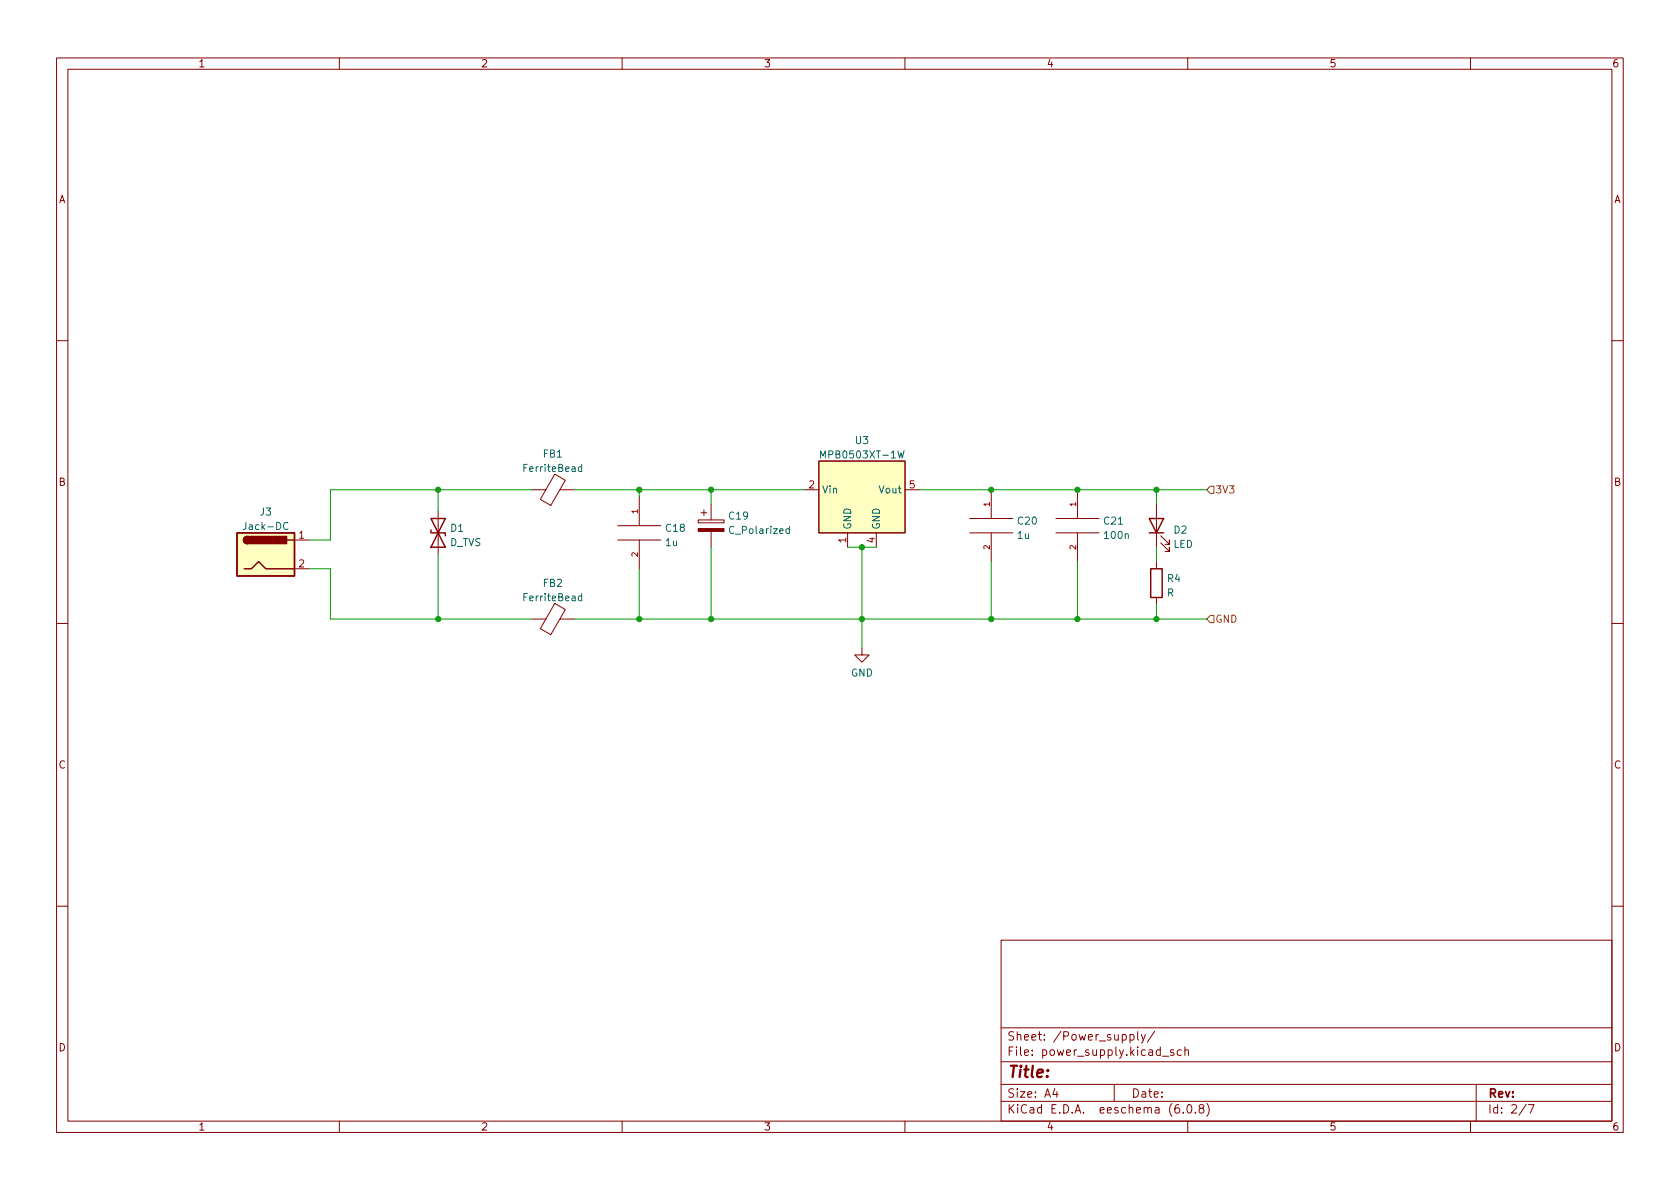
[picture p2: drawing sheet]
<svg xmlns="http://www.w3.org/2000/svg" width="297mm" height="210mm" viewBox="0 0 297 210" stroke-linecap="round" stroke-linejoin="round" font-family="sans-serif">
<g fill="none" stroke="#840000" stroke-width=".18">
<path d="M10 10.2h277v190.1h-277zM12 12.2h273v186.1h-273zM60 10.2v2M110 10.2v2M160 10.2v2M210 10.2v2M260 10.2v2M10 60.2h2M285 60.2h2M52.1 95.5h2.5M77.5 90.4v7.6M94 86.6h2.5"/>
<path d="M98.1 83.8l1.8 1.1-2.5 4.5-1.9-1.1zM99 86.6h2.6M109.2 95.5h7.6M109.2 93h7.6M113 87.9v5.1M113 95.5v5.1M123.4 91.9h4.6v.6h-4.6zM124 90.7h1M124.5 90.2v1M125.7 89.1v2.8M125.7 94v2.8M142.2 86.6h2.6"/>
<path d="M144.8 81.5h15.2v12.7h-15.2zM149.9 94.2v2.6M154.9 94.2v2.6M160 86.6h2.6M171.4 94.2h7.7M171.4 91.7h7.7M175.3 86.6v5.1M175.3 94.2v5.1M186.7 94.2h7.6M186.7 91.7h7.6M190.5 86.6v5.1M190.5 94.2v5.1"/>
<path d="M204.5 89.1v7.7M204.5 99.3v1.3M205.2 96l1.6 1.5v-.7v.7h-.8M205.2 94.7l1.6 1.6v-.8v.8h-.8M10 110.2h2M52.1 100.6h2.5M94 109.5h2.5M98.1 106.7l1.8 1.1-2.5 4.4-1.9-1zM99 109.5h2.6M152.4 114.5v1.3h1.3l-1.3 1.3-1.3-1.3h1.3M204.5 105.7v1.2M285 110.2h2"/>
<path d="M10 160.2h2M177 166.3h108v32h-108zM285 160.2h2M60 198.3v2M110 198.3v2M160 198.3v2M177 194.8h108M177 191.8h108M177 187.8h108M177 181.8h108M186.5 192.5l-.4 1h1M186.9 193v1"/>
<path d="M197 191.8v3M199.8 183l.4-.1 .3 .3v.4l-.1 .3h-.6M199.8 182.9v1.5M201.1 182.4v1.3l.3 .2M201.8 182.9l.3 1M202.5 182.9l-.5 1.4-.2 .1M204.1 182.4l-1.2 1.9M205.5 186.8h1.1M207.5 185.7l-.4-.1-.2 .2 .1 .3 .5 .1v.4h-.6M208.4 195.3a.59 .59 0 0 0-.7 .7v.5l.2 .3h.4l.2-.1 .1-.5-.2-.2-.4-.1-.3 .3M208.9 185.7l-.5-.1-.3 .3v.4l.2 .3h.6M209.2 196.7v.1"/>
<path d="M209.5 185.8l.2-.2 .4 .1v.9M209.5 185.1v1.5M210 198.3v2M210.1 195.4l.1-.1a.81 .81 0 0 1 .6 .7 .81 .81 0 0 1-.3 .8h-.1a.81 .81 0 0 1-.6-.6 .81 .81 0 0 1 .3-.8zM211.4 196.7v.1M212.3 196l-.3-.3 .1-.2 .2-.2 .4 .1 .2 .2-.1 .2-.7 .2-.1 .3 .1 .4 .2 .1h.3l.3-.3v-.2l-.3-.3M213.4 195.1a1.72 1.72 0 0 1 0 2.3M260 198.3v2M261 191.8v6.5M269.9 195.3l-1.3 1.9M270.2 195.3h1l-.6 1.5"/>
</g>
<g fill="#ffffc2" stroke="#ffffc2" stroke-width=".18">
<path d="M41.9 94.2h10.2v7.6h-10.2z"/>
<path d="M144.8 81.5h15.2v12.7h-15.2z"/>
</g>
<path d="M41.9 94.2h10.2v7.6h-10.2zM43.7 94.9a.64 .64 0 0 0-.6 .6 .64 .64 0 0 0 .6 .6M50.8 95.5h1.3M76.2 93.7v.5h2.5v.5M76.2 91.7h2.5l-2.5 5.1h2.5zM203.2 91.7h2.5l-1.2 2.5zM203.2 94.2h2.5M43.2 100.6h1.2l1.3-1.3 1.3 1.3h5.1M203.5 100.6h2v5.1h-2z" fill="none" stroke="#840000" stroke-width=".25"/>
<g fill="#840000" stroke="#840000" stroke-width=".25">
<path d="M43.2 95.1l.5-.2v1.2a.64 .64 0 0 1-.6-.4 .64 .64 0 0 1 .1-.6z"/>
<path d="M43.7 94.9h7v1.2h-7z"/>
</g>
<path d="M158.7 79.7l.4 1.3 .2-.9 .2 .9 .3-1.3M50.9 92.5a.6 .6 0 0 0-.8 .4 .6 .6 0 0 0 .6 .7l.2-.1M102.8 82.6l-.3-.1-.3 .3 .2 .5h.4M102.8 82.1v1.3M139.6 93.6l-.4-.1-.2 .2 .1 .6h.5M139.6 93.1v1.2M145.1 81v-1.3l.4 .9 .4-.9v1.3M102.8 105.5l-.3-.1-.3 .2 .2 .6h.4M102.8 105v1.2" fill="none" stroke="#006464" stroke-width=".18"/>
<path d="M123.4 93.5h4.6v.5h-4.6z" fill="#840000" stroke="#840000" stroke-width=".18"/>
<path d="M214 86h.6v1.2h-.6l-.6-.6zM214 108.8h.6v1.3h-.6l-.6-.6z" fill="none" stroke="#725600" stroke-width=".18"/>
<g fill="none" stroke="#009600" stroke-width=".18">
<path d="M77.5 86.6v3.8M77.5 98v11.5M94 86.6h-35.6v8.9h-3.8M101.6 86.6h40.6M113 86.6v1.3M125.7 86.6v2.5M125.7 96.8v12.7M149.9 96.8h5M152.4 96.8v17.7M162.6 86.6h50.8M175.3 99.3v10.2M190.5 99.3v10.2"/>
<path d="M204.5 86.6v2.5M204.5 96.8v2.5M54.6 100.6h3.8v8.9h35.6M101.6 109.5h111.8M113 100.6v8.9M204.5 106.9v2.6"/>
</g>
<g fill="#009600" stroke="#009600" stroke-width=".18">
<circle cx="113" cy="109.5" r=".46"/>
<circle cx="77.5" cy="86.6" r=".46"/>
<circle cx="77.5" cy="109.5" r=".46"/>
<circle cx="113" cy="86.6" r=".46"/>
<circle cx="190.5" cy="109.5" r=".46"/>
<circle cx="175.3" cy="109.5" r=".46"/>
<circle cx="125.7" cy="86.6" r=".46"/>
<circle cx="125.7" cy="109.5" r=".46"/>
<circle cx="204.5" cy="86.6" r=".46"/>
<circle cx="204.5" cy="109.5" r=".46"/>
<circle cx="152.4" cy="109.5" r=".46"/>
<circle cx="152.4" cy="96.8" r=".46"/>
<circle cx="190.5" cy="86.6" r=".46"/>
<circle cx="175.3" cy="86.6" r=".46"/>
</g>
<text font-size="2.8" fill="#840000" x="178" y="190.6">Title:</text>
<g font-size="2.1" fill="#840000">
<text x="178" y="184">Sheet: /Power_supply/</text>
<text x="178" y="186.7">File: power_supply.kicad_sch</text>
<text x="178" y="196.9">KiCad E.D.A. eeschema (6.0.8)</text>
<text x="178" y="194.1">Size: A4</text>
<text x="200" y="194.1">Date:</text>
<text x="263" y="194.1">Rev:</text>
<text x="263" y="196.9">Id: 2/7</text>
</g>
<g font-size="1.8" fill="#840000">
<text x="35" y="11.9">1</text>
<text x="85" y="11.9">2</text>
<text x="135" y="11.9">3</text>
<text x="185" y="11.9">4</text>
<text x="235" y="11.9">5</text>
<text x="285" y="11.9">6</text>
<text x="10.3" y="35.9">A</text>
<text x="285.3" y="35.9">A</text>
<text x="10.3" y="85.9">B</text>
<text x="285.3" y="85.9">B</text>
<text x="10.3" y="135.9">C</text>
<text x="285.3" y="135.9">C</text>
<text x="10.3" y="185.9">D</text>
<text x="285.3" y="185.9">D</text>
<text x="35" y="199.9">1</text>
<text x="85" y="199.9">2</text>
<text x="135" y="199.9">3</text>
<text x="185" y="199.9">4</text>
<text x="235" y="199.9">5</text>
<text x="285" y="199.9">6</text>
</g>
<g font-size="1.8" fill="#006464">
<text x="92.8" y="83.4">FerriteBead</text>
<text x="96.1" y="80.9">FB1</text>
<text x="145.7" y="81.1">MPB0503XT-1W</text>
<text x="151.3" y="78.5">U3</text>
<text x="145.3" y="87.2">Vin</text>
<text x="155.6" y="87.2">Vout</text>
<text x="43.5" y="93.7">Jack-DC</text>
<text x="46" y="91.2">J3</text>
<text x="79.7" y="94">D1</text>
<text x="117.8" y="94">C18</text>
<text x="129" y="91.9">C19</text>
<text x="129.2" y="94.4">C_Polarized</text>
<text x="150.5" y="93.7" transform="rotate(-90 150.5 93.7)">GND</text>
<text x="155.6" y="93.7" transform="rotate(-90 155.6 93.7)">GND</text>
<text x="179.9" y="95.3">1u</text>
<text x="180" y="92.8">C20</text>
<text x="195.2" y="92.8">C21</text>
<text x="195.4" y="95.3">100n</text>
<text x="207.6" y="94.3">D2</text>
<text x="79.5" y="96.6">D_TVS</text>
<text x="117.7" y="96.6">1u</text>
<text x="207.4" y="96.9">LED</text>
<text x="92.8" y="106.3">FerriteBead</text>
<text x="96.1" y="103.8">FB2</text>
<text x="206.3" y="105.5">R</text>
<text x="206.4" y="102.9">R4</text>
<text x="150.4" y="119.6">GND</text>
</g>
<g font-size="1.8" fill="#a90000">
<text x="143" y="86.4">2</text>
<text x="160.8" y="86.4">5</text>
<text x="52.8" y="95.2">1</text>
<text x="149.6" y="96" transform="rotate(-90 149.6 96)">1</text>
<text x="154.7" y="96" transform="rotate(-90 154.7 96)">4</text>
<text x="52.8" y="100.3">2</text>
</g>
<g font-size="1.8" fill="#725600">
<text x="214.8" y="87.2">3V3</text>
<text x="214.8" y="110.1">GND</text>
</g>
<g font-size="1.4" fill="#a90000">
<text x="175" y="89.5" transform="rotate(-90 175 89.5)">1</text>
<text x="190.2" y="89.5" transform="rotate(-90 190.2 89.5)">1</text>
<text x="112.8" y="90.8" transform="rotate(-90 112.8 90.8)">1</text>
<text x="112.8" y="98.4" transform="rotate(-90 112.8 98.4)">2</text>
<text x="175" y="97.2" transform="rotate(-90 175 97.2)">2</text>
<text x="190.2" y="97.2" transform="rotate(-90 190.2 97.2)">2</text>
</g>
</svg>
